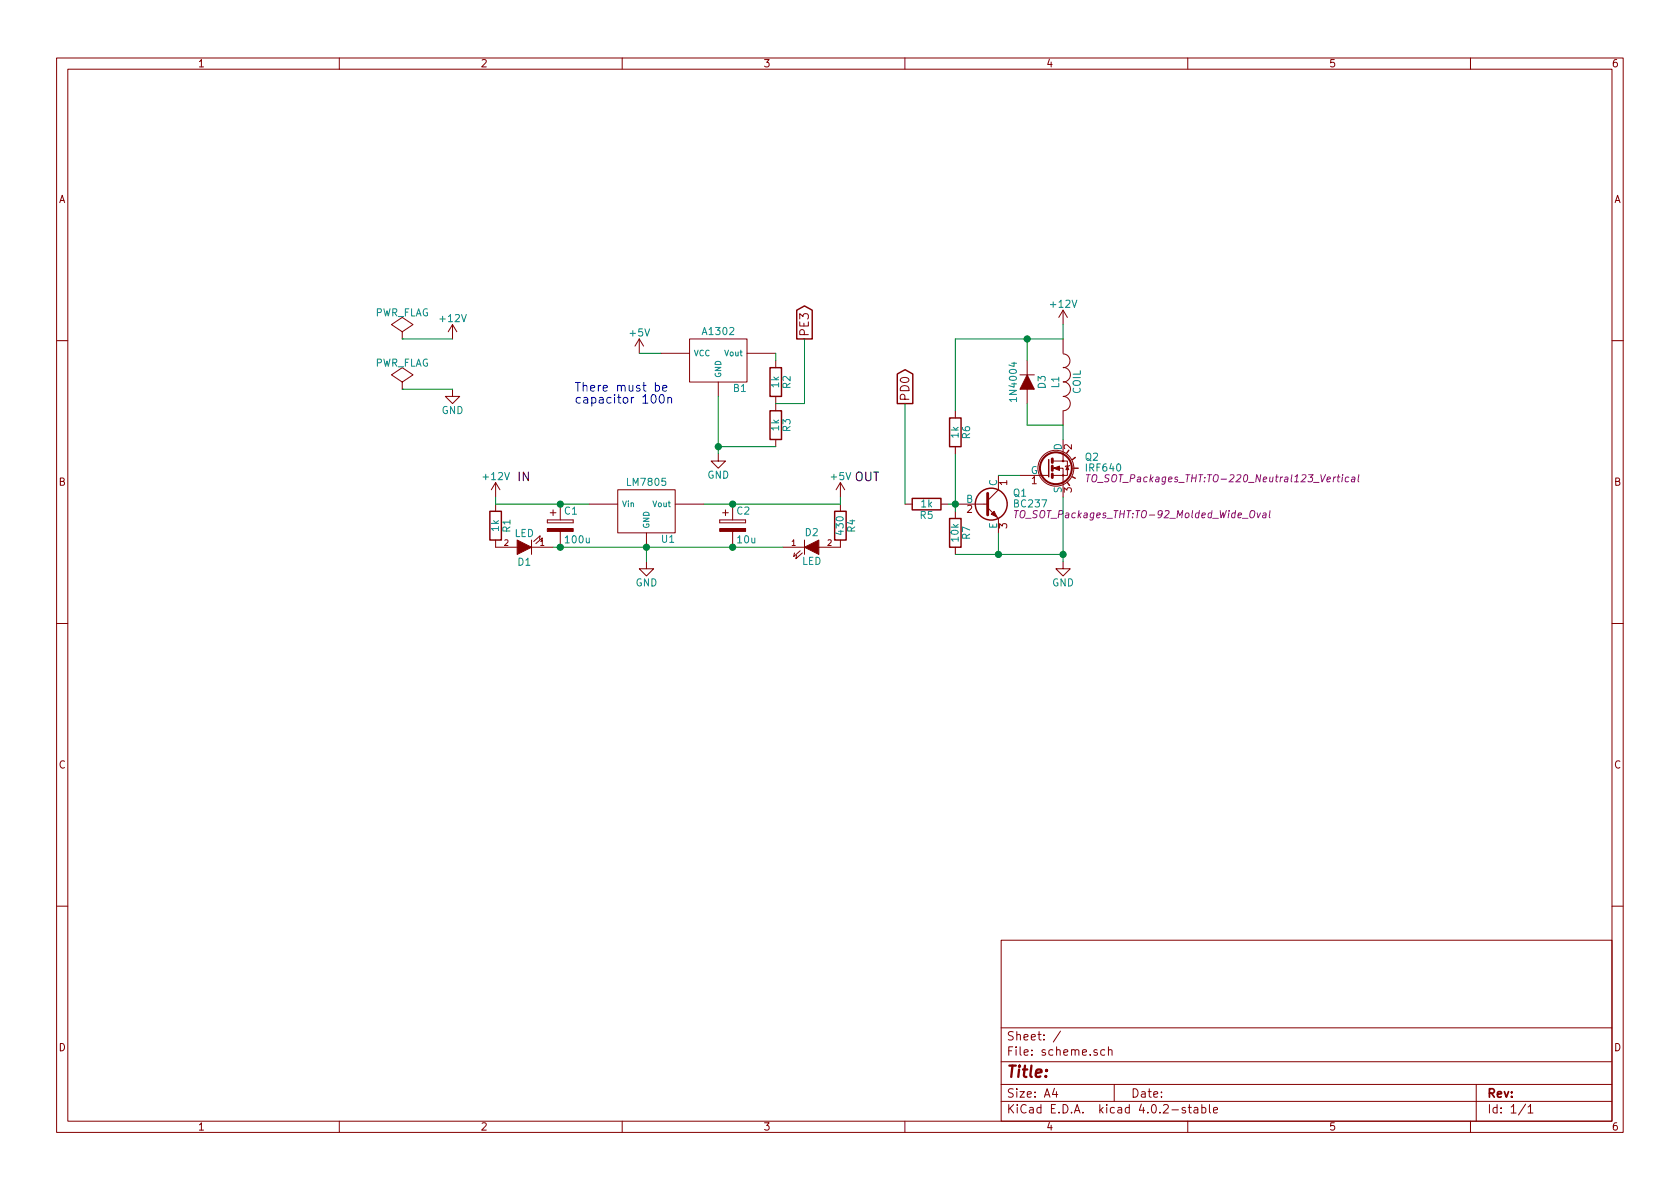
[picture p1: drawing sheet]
<svg xmlns="http://www.w3.org/2000/svg" width="297mm" height="210mm" viewBox="0 0 297 210" stroke-linecap="round" stroke-linejoin="round" font-family="sans-serif">
<g fill="none" stroke="#840000" stroke-width=".18">
<path d="M10 10.3h277v189.9h-277zM12 12.2h273v186.1h-273zM60 10.3v1.9M110 10.3v1.9M160 10.3v1.9M210 10.3v1.9M260 10.3v1.9M71.1 59.9h.1M71.1 58.7l1.9-1.3-1.9-1.3-1.9 1.3 1.9 1.3v1.2M80 57.4l-.8 1.3M80 57.4v2.5M80 57.4l.8 1.3"/>
<path d="M113 59.9l-.7 1.3M113 59.9v2.6M113 59.9l.8 1.3M121.9 59.9h10.2v7.7h-10.2zM188 54.9v2.5M188 59.9v2.6M188 54.9l-.8 1.2M188 54.9l.7 1.2M10 60.2h2M71.1 68.8h.1M71.1 67.6l1.9-1.3-1.9-1.3-1.9 1.3 1.9 1.3v1.2M80 68.8v1.3h1.3l-1.3 1.3-1.3-1.3h1.3"/>
<path d="M116.8 62.5h5.1M127 67.6v2.5M132.1 62.5h5.1M137.2 63.7v1.3M137.2 70.1v2.5M137.2 77.7v1.3M168.9 72.6v1.3M168.9 79v1.3M180.3 66.3h2.6M181.6 63.7v2.6M181.6 68.8v2.6M188 77.7v3.8h-1.8"/>
<path d="M188 72.6v2.6M188 67.5a1.3 1.3 0 0 1 1.3 1.3 1.3 1.3 0 0 1-1.3 1.3 1.27 1.27 0 0 1 1.2 1.3 1.27 1.27 0 0 1-1.2 1.2M188 65a1.3 1.3 0 0 1 1.3 1.3 1.3 1.3 0 0 1-1.3 1.3M188 62.6a1.22 1.22 0 0 1 1.2 1.2 1.22 1.22 0 0 1-1.2 1.2M285 60.2h2M87.6 85.3l-.7 1.3M87.6 85.3v2.6M87.6 89.1v1.3M87.6 95.5v1.3h3.8M87.6 85.3l.8 1.3M94 95.5v2.5M94 96.8h3.8"/>
<path d="M95.4 95.4l.1-.7-1.1 1.1M95.8 95.8l.1-.7-1.2 1M96.8 91.9v.6zM96.8 92.5h4.5zM96.8 91.9h4.5zM97.3 90.7h1M97.8 90.2v1M99.1 89.1v2.8M99.1 94v2.8M101.3 91.9v.6zM104.1 89.1h5.1M109.2 86.6h10.2v7.6h-10.2z"/>
<path d="M114.3 99.3v1.3h1.3l-1.3 1.2-1.3-1.2h1.3M114.3 94.2v2.6M119.4 89.1h5.1M127 80.3v1.2h1.3l-1.3 1.3-1.3-1.3h1.3M127.3 91.9v.6zM127.3 92.5h4.5zM127.3 91.9h4.5zM127.8 90.7h1M128.3 90.2v1M129.5 89.1v2.8M129.5 94v2.8M131.8 91.9v.6z"/>
<path d="M138.4 96.8h3.8M141.5 97.4l-1.2 1 .2-.6M141.9 97.8l-1.2 1 .1-.6M142.2 95.5v2.5M148.6 85.3l-.8 1.3M148.6 85.3v2.6M148.6 89.1v1.3M148.6 95.5v1.3h-3.8M148.6 85.3l.8 1.3M160 89.1h1.3M166.4 89.1h1.2M168.9 89.1h5.7"/>
<path d="M168.9 90.4v1.3M168.9 96.8v1.2M174.6 89.8l1.9 1.9v2.5M176.5 84.1v2.5l-1.9 1.9M180.3 84.1h5.1M186.2 84.1h1.8v3.8M188 81.5h.7v2.6h-.7v-1.3h-1.8M188 99.3v1.3h1.2l-1.2 1.2-1.3-1.2h1.3M189.1 82.3l-.8 .2M10 110.3h2M285 110.3h2M10 160.2h2"/>
<path d="M177 166.3h108v32h-108zM285 160.2h2M60 198.3v1.9M110 198.3v1.9M160 198.3v1.9M177 194.8h108M177 191.8h108M177 187.8h108M177 181.8h108M186.4 192.5l-.3 1h.9M186.8 193v1M187.5 182.3l-1.3 2"/>
<path d="M195.3 185.7l-.4-.1-.3 .3 .1 .6 .2 .1 .4-.1M196 185.7l.2-.1 .4 .1v.9M196 185.1v1.5M197 191.8v3M209.6 195.9a.37 .37 0 0 0-.6 .1l.1 .3 .5 .1 .1 .1-.3 .3-.4-.1M210 198.3v1.9M210.1 195.8h.5M210.3 195.3v1.3l.3 .2M211.2 195.9h.5l.1 .9M211.8 196.2l-.5 .1-.2 .2 .2 .3 .5-.1M212.5 195.9l.4-.1 .3 .3-.1 .6h-.6M212.5 195.3v1.5"/>
<path d="M213.8 195.3v1.3l.2 .2M214.6 196.3l.7-.1-.1-.3-.4-.1-.2 .2v.7h.6M260 198.3v1.9M261 191.8v6.5M269.7 195.2l-1.2 2M270.2 195.8l.4-.5v1.5M270.2 196.8h.8"/>
<circle cx="186.7" cy="82.8" r="3.2"/>
<circle cx="188" cy="81.5" r=".13"/>
<circle cx="188" cy="84.1" r=".13"/>
</g>
<g fill="#840000" stroke="#840000" stroke-width=".18">
<path d="M96.8 93.5h4.5v.5h-4.5z"/>
<path d="M127.3 93.5h4.5v.5h-4.5z"/>
<path d="M188.7 82.4l.3 .7h-.5z"/>
<path d="M186.3 82.8l1-.4v.8z"/>
<path d="M181.6 66.3l1.3 2.5h-2.6z"/>
<path d="M91.4 95.5l2.6 1.3-2.6 1.2z"/>
<path d="M142.2 96.8l2.6-1.3v2.5z"/>
<path d="M175.3 90.9l.5-.5 .5 1z"/>
</g>
<g fill="none" stroke="#840000" stroke-width=".25">
<path d="M140.9 54.9l1.3-.8 1.4 .8v5h-2.7zM136.1 65h2.1v5.1h-2.1zM136.1 72.6h2.1v5.1h-2.1zM158.6 66.1l1.4-.7 1.4 .7v5.3h-2.8zM167.9 73.9h2v5.1h-2zM189 79.6l-.4 .5M86.6 90.4h2v5.1h-2zM147.6 90.4h2v5.1h-2zM161.3 88.1h5.1v2.1h-5.1zM167.9 91.7h2v5.1h-2zM185.4 81.3v3M188.7 85.3l.4 .5"/>
<path d="M189.6 84.3l.5 .3M189.9 82.8h.7M190.1 80.9l-.5 .4"/>
<circle cx="175.3" cy="89.1" r="2.82"/>
</g>
<circle cx="186.7" cy="82.8" r="2.82" fill="none" stroke="#840000" stroke-width=".36"/>
<path d="M174.6 87.2v3.9M186.1 81.1v.7M186.1 82.4v.8M186.1 83.8v.6" fill="none" stroke="#840000" stroke-width=".51"/>
<path d="M179.7 90.3l-.1 1.3M192.4 83.9l-.1 1.3M193.2 84.1l.5-.2a.73 .73 0 0 1 .2 .8 .73 .73 0 0 1-.6 .5l-.1-.1a.86 .86 0 0 1 0-1zM223.3 90.8h.5v.8M223.9 91l-.6 .1-.1 .3 .2 .2 .4-.1M224.6 90.3l-.2 1.1 .2 .2M238.5 84.4l-.3-.1-.3 .3v.5h.5M239 84.4h.5v.8M239.5 84.7l-.5 .1-.1 .2 .2 .2 .4-.1M240.3 83.9l-.2 1.1 .2 .2" fill="none" stroke="#840084" stroke-width=".18"/>
<path d="M115.9 68.2a.48 .48 0 0 1 .6 .1v.7a.48 .48 0 0 1-.6 .1M116.7 69.9l.2-.1a.81 .81 0 0 1 .6 .7 .81 .81 0 0 1-.6 .8l-.2-.2-.1-.4zM117.2 68.7l.7-.2-.1-.3-.4-.1-.2 .3v.7h.6M118.1 70.4h.1a.36 .36 0 0 1 .5 .1v.8M118.1 70.3v1" fill="none" stroke="#0000c2" stroke-width=".18"/>
<g fill="none" stroke="#008400" stroke-width=".18">
<path d="M71.1 59.9h8.9M142.2 59.9v11.5h-5M181.6 59.9v3.8M188 57.4v2.5h-19.1v12.7M71.1 68.8h8.9M113 62.5h3.8M127 70.1v10.2M127 79h10.2M137.2 62.5v1.2M160 71.4v17.7M181.6 71.4v3.8h6.4v2.5M87.6 87.9v1.2h16.5"/>
<path d="M97.8 96.8h40.6M114.3 96.8v2.5M148.6 87.9v1.2h-24.1M167.6 89.1h1.3M168.9 98h19.1M168.9 80.3v10.1M176.5 84.1h3.8M176.5 94.2v3.8M188 87.9v11.4"/>
</g>
<g fill="#008400" stroke="#008400" stroke-width=".25">
<circle cx="129.5" cy="89.1" r=".51"/>
<circle cx="129.5" cy="96.8" r=".51"/>
<circle cx="114.3" cy="96.8" r=".51"/>
<circle cx="99.1" cy="89.1" r=".51"/>
<circle cx="99.1" cy="96.8" r=".51"/>
<circle cx="188" cy="98" r=".51"/>
<circle cx="176.5" cy="98" r=".51"/>
<circle cx="168.9" cy="89.1" r=".51"/>
<circle cx="181.6" cy="59.9" r=".51"/>
<circle cx="127" cy="79" r=".51"/>
</g>
<text font-size="2.8" fill="#840000" x="178" y="190.5">Title:</text>
<g font-size="2.1" fill="#840000">
<text x="143" y="59.5" transform="rotate(-90 143 59.5)">PE3</text>
<text x="160.8" y="71" transform="rotate(-90 160.8 71)">PD0</text>
<text x="178" y="184">Sheet: /</text>
<text x="178" y="186.7">File: scheme.sch</text>
<text x="178" y="196.9">KiCad E.D.A. kicad 4.0.2-stable</text>
<text x="178" y="194.1">Size: A4</text>
<text x="200" y="194.1">Date:</text>
<text x="263" y="194.1">Rev:</text>
<text x="263" y="196.9">Id: 1/1</text>
</g>
<g font-size="2.1" fill="#0000c2">
<text x="101.6" y="69.2">There must be</text>
<text x="101.6" y="71.4">capacitor 100n</text>
</g>
<g font-size="2.1">
<text x="91.4" y="85.1">IN</text>
<text x="151.1" y="85.1">OUT</text>
</g>
<g font-size="1.8" fill="#840000">
<text x="35" y="11.9">1</text>
<text x="85" y="11.9">2</text>
<text x="135" y="11.9">3</text>
<text x="185" y="11.9">4</text>
<text x="235" y="11.9">5</text>
<text x="285" y="11.9">6</text>
<text x="10.4" y="35.9">A</text>
<text x="285.4" y="35.9">A</text>
<text x="189.5" y="79.5" transform="rotate(-90 189.5 79.5)">2</text>
<text x="10.4" y="85.9">B</text>
<text x="178.1" y="85.8" transform="rotate(-90 178.1 85.8)">1</text>
<text x="182.4" y="85.6">1</text>
<text x="189.5" y="87.1" transform="rotate(-90 189.5 87.1)">3</text>
<text x="285.4" y="85.9">B</text>
<text x="171" y="90.7">2</text>
<text x="178.1" y="93.4" transform="rotate(-90 178.1 93.4)">3</text>
<text x="10.4" y="135.9">C</text>
<text x="285.4" y="135.9">C</text>
<text x="10.4" y="185.9">D</text>
<text x="285.4" y="185.9">D</text>
<text x="35" y="199.9">1</text>
<text x="85" y="199.9">2</text>
<text x="135" y="199.9">3</text>
<text x="185" y="199.9">4</text>
<text x="235" y="199.9">5</text>
<text x="285" y="199.9">6</text>
</g>
<g font-size="1.8" fill="#008484">
<text x="66.2" y="55.9">PWR_FLAG</text>
<text x="77.9" y="56.9">+12V</text>
<text x="111.4" y="59.5">+5V</text>
<text x="124.4" y="59.2">A1302</text>
<text x="185.9" y="54.4">+12V</text>
<text x="66.2" y="64.8">PWR_FLAG</text>
<text x="129.7" y="69.3">B1</text>
<text x="137.7" y="68.5" transform="rotate(-90 137.7 68.5)">1k</text>
<text x="139.8" y="68.7" transform="rotate(-90 139.8 68.7)">R2</text>
<text x="179.8" y="70.7" transform="rotate(-90 179.8 70.7)">1N4004</text>
<text x="184.9" y="68.7" transform="rotate(-90 184.9 68.7)">D3</text>
<text x="187.2" y="68.6" transform="rotate(-90 187.2 68.6)">L1</text>
<text x="191.1" y="69.7" transform="rotate(-90 191.1 69.7)">COIL</text>
<text x="78.1" y="73.2">GND</text>
<text x="137.7" y="76.1" transform="rotate(-90 137.7 76.1)">1k</text>
<text x="139.8" y="76.3" transform="rotate(-90 139.8 76.3)">R3</text>
<text x="169.5" y="77.4" transform="rotate(-90 169.5 77.4)">1k</text>
<text x="171.5" y="77.6" transform="rotate(-90 171.5 77.6)">R6</text>
<text x="182.2" y="83.8">G</text>
<text x="187.7" y="79.6" transform="rotate(-90 187.7 79.6)">D</text>
<text x="191.9" y="81.5">Q2</text>
<text x="85.5" y="84.9">+12V</text>
<text x="111.1" y="85.9">LM7805</text>
<text x="125" y="84.6">GND</text>
<text x="147" y="84.9">+5V</text>
<text x="162.9" y="89.7">1k</text>
<text x="170.8" y="88.9">B</text>
<text x="176.3" y="86" transform="rotate(-90 176.3 86)">C</text>
<text x="179.2" y="87.8">Q1</text>
<text x="187.7" y="87.2" transform="rotate(-90 187.7 87.2)">S</text>
<text x="88.2" y="93.9" transform="rotate(-90 88.2 93.9)">1k</text>
<text x="90.2" y="94.1" transform="rotate(-90 90.2 94.1)">R1</text>
<text x="90.9" y="94.9">LED</text>
<text x="99.8" y="91">C1</text>
<text x="117" y="96">U1</text>
<text x="130.3" y="91">C2</text>
<text x="142.4" y="94.8">D2</text>
<text x="149.1" y="94.4" transform="rotate(-90 149.1 94.4)">430</text>
<text x="151.2" y="94.1" transform="rotate(-90 151.2 94.1)">R4</text>
<text x="162.7" y="91.7">R5</text>
<text x="169.5" y="95.7" transform="rotate(-90 169.5 95.7)">10k</text>
<text x="171.5" y="95.3" transform="rotate(-90 171.5 95.3)">R7</text>
<text x="176.3" y="93.5" transform="rotate(-90 176.3 93.5)">E</text>
<text x="91.6" y="100">D1</text>
<text x="100.1" y="96.1">100u</text>
<text x="130.4" y="96.1">10u</text>
<text x="141.8" y="99.9">LED</text>
<text x="112.3" y="103.7">GND</text>
<text x="186" y="103.7">GND</text>
</g>
<g font-size="1.8" fill="#840084">
<text x="192.2" y="83.4">IRF640</text>
<text x="179.4" y="89.7">BC237</text>
<text x="193.9" y="85.3">TO_SOT_Packages_THT:TO-220_Neutral123_Vertical</text>
<text x="180.3" y="91.6">TO_SOT_Packages_THT:TO-92_Molded_Wide_Oval</text>
</g>
<g font-size="1.4" fill="#008484">
<text x="122.7" y="63">VCC</text>
<text x="128.2" y="63">Vout</text>
<text x="127.5" y="66.8" transform="rotate(-90 127.5 66.8)">GND</text>
<text x="110" y="89.7">Vin</text>
<text x="115.5" y="89.7">Vout</text>
<text x="114.8" y="93.5" transform="rotate(-90 114.8 93.5)">GND</text>
</g>
<g font-size="1.4" fill="#840000">
<text x="89.2" y="96.5">2</text>
<text x="95.5" y="96.5">1</text>
<text x="140" y="96.5">1</text>
<text x="146.3" y="96.5">2</text>
</g>
</svg>
